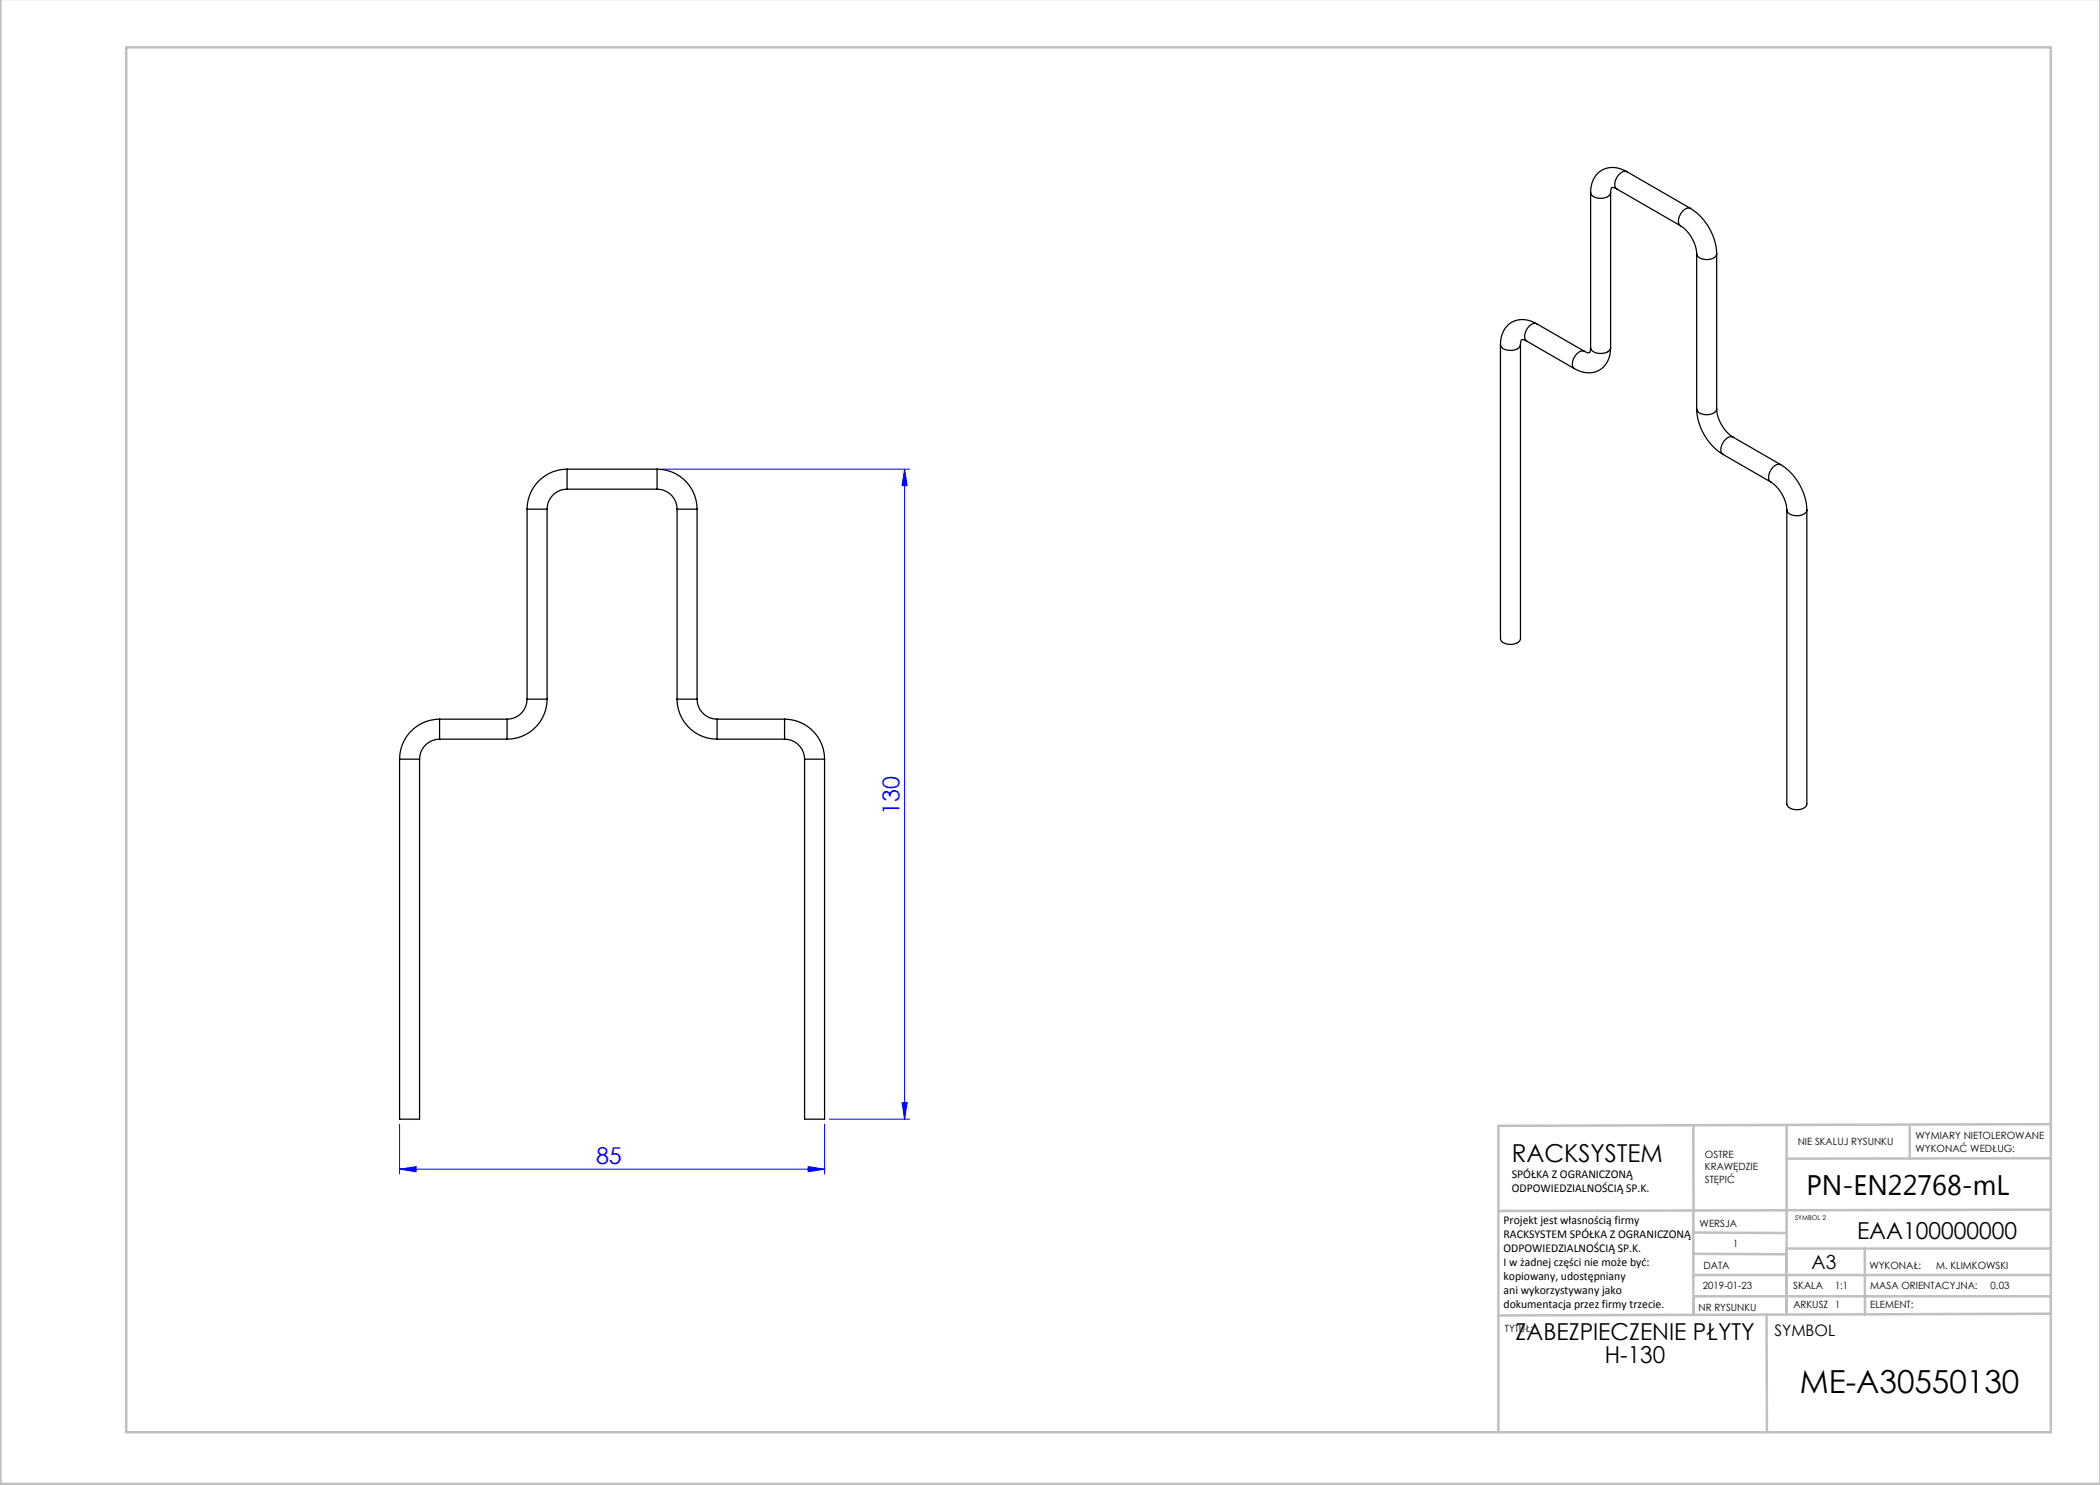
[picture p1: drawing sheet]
<svg xmlns="http://www.w3.org/2000/svg" width="420mm" height="297mm" viewBox="0 0 420 297" stroke-linecap="round" stroke-linejoin="round" font-family="sans-serif">
<path d="M132.4 93.8h49.5M180.9 93.8l.5 3.3h-1zM180.9 93.8v130M79.9 233.8l3.3-.5v1zM79.9 224.8v10M79.9 233.8h85M161.6 233.3l3.3 .5-3.3 .5zM164.9 224.8v10M165.9 223.8h16M180.4 220.5h1l-.5 3.3z" fill="none" stroke="#00f" stroke-width=".2"/>
<g fill="none" stroke="#c0c0c0" stroke-width=".5">
<path d="M.1 -.1v296.9h419.9M25.2 9.5h385v276.9h-385zM338.7 225.2v16.9M357.3 225v37.9M382 225.4v6.3M410.1 224.8l-110.4 .4v61.2M410.1 231.7h-52.8M338.7 259.3h71.5M338.7 255h71.5M338.7 250.8l18.6 .1M338.7 246.5l18.6 .1M338.7 242.1v20.9"/>
<path d="M373 249.7v13.2M410.1 241.9l-110.4 .3M410.2 249.7h-52.9v13.2M353.3 262.9l.1 23.5M410.2 262.7l-110.5 .4"/>
</g>
<g fill="#00f">
<path d="M79.9 233.8l3.3-.5v1zM161.6 233.3l3.3 .5-3.3 .5z"/>
<path d="M180.4 220.5h1l-.5 3.3zM180.9 93.8l.5 3.3h-1z"/>
</g>
<g fill="none" stroke="#000" stroke-width=".25">
<path d="M318.1 38.5a1.78 1.78 0 0 0 2.2 1.2l.5-.1a1.39 1.39 0 0 0 1.3-1.1M318.1 38.5v31M322.1 38.5v31M323.4 37.8l-1-.3a.9 .9 0 0 0-.3 1M323.4 37.8l12.7 7.3M325.4 34.3a4.5 4.5 0 0 0-5-.3 4.5 4.5 0 0 0-2.3 4.5M325.4 34.3a2.01 2.01 0 0 0-2.3 1.7l-.1 .4a1.3 1.3 0 0 0 .4 1.4M325.4 34.3l12.7 7.4M336.1 45.1a7.4 7.4 0 0 1 3.2 5.7M338.1 41.7a11.4 11.4 0 0 1 5.2 9.1M338.1 41.7a2.01 2.01 0 0 0-2.2 1.6l-.2 .4a1.3 1.3 0 0 0 .4 1.4M339.3 50.8v31"/>
<path d="M343.3 50.8a2.01 2.01 0 0 1-2.5 1.1l-.4-.1a1.3 1.3 0 0 1-1.1-1M343.3 50.8v31M300.1 68.9v58.8a1.78 1.78 0 0 0 2.2 1.2l.4-.1a1.39 1.39 0 0 0 1.4-1.1v-58.8M300.1 68.9a1.78 1.78 0 0 0 2.2 1.2l.4-.1a1.39 1.39 0 0 0 1.4-1.1M305.3 68.2l-.9-.3a.9 .9 0 0 0-.3 1M305.3 68.2l9.6 5.5M307.3 64.8a4.5 4.5 0 0 0-5-.3 4.5 4.5 0 0 0-2.2 4.4M307.3 64.8a2.01 2.01 0 0 0-2.2 1.6l-.1 .4a1.3 1.3 0 0 0 .3 1.4M307.3 64.8l9.6 5.5M316.9 70.3a2.02 2.02 0 0 0-2.2 1.6l-.2 .4a1.3 1.3 0 0 0 .4 1.4M318.1 69.5a.9 .9 0 0 1-.3 1.1l-.9-.3M318.1 69.5a1.78 1.78 0 0 0 2.2 1.2l.5-.1a1.39 1.39 0 0 0 1.3-1.1"/>
<path d="M322.1 69.5a4.5 4.5 0 0 1-2.2 4.5 4.5 4.5 0 0 1-5-.3M113.4 97.8a4 4 0 0 0-4 4M113.4 93.8a8 8 0 0 0-8 8M113.4 93.8v4M113.4 93.8h18M113.4 97.8h18M131.4 97.8a4 4 0 0 1 4 4M131.4 93.8a8 8 0 0 1 8 8M131.4 93.8v4M339.3 81.8a11.4 11.4 0 0 0 5.3 9.1M339.3 81.8a1.94 1.94 0 0 0 2.4 1.1l.5-.1a1.38 1.38 0 0 0 1.1-1M343.3 81.8a7.4 7.4 0 0 0 3.3 5.6"/>
<path d="M344.6 90.9l9.5 5.5M346.6 87.4l9.5 5.5a11.4 11.4 0 0 1 5.3 9.1M346.6 87.4a2.01 2.01 0 0 0-2.2 1.6l-.2 .5a1.3 1.3 0 0 0 .4 1.4M354.1 96.4a7.4 7.4 0 0 1 3.3 5.6M356.1 92.9a2.01 2.01 0 0 0-2.2 1.6l-.1 .5a1.3 1.3 0 0 0 .3 1.4M105.4 101.8h4M105.4 101.8v38M109.4 101.8v38M135.4 101.8h4M135.4 101.8v38M139.4 101.8v38M357.4 102v58.8a1.94 1.94 0 0 0 2.4 1.1l.4-.1a1.38 1.38 0 0 0 1.2-1v-58.8"/>
<path d="M361.4 102a2.01 2.01 0 0 1-2.6 1.1l-.4-.1a1.3 1.3 0 0 1-1-1M105.4 139.8a4 4 0 0 1-4 4M105.4 139.8h4M109.4 139.8a8 8 0 0 1-8 8M135.4 139.8a8 8 0 0 0 8 8M135.4 139.8h4M139.4 139.8a4 4 0 0 0 4 4M79.9 151.8v72h4v-72M79.9 151.8h4M87.9 147.8a4 4 0 0 0-4 4M87.9 143.8a8 8 0 0 0-8 8M87.9 143.8v4"/>
<path d="M87.9 143.8h13.5M87.9 147.8h13.5M101.4 143.8v4M143.4 143.8v4M143.4 143.8h13.5M143.4 147.8h13.5M156.9 147.8a4 4 0 0 1 4 4M156.9 143.8a8 8 0 0 1 8 8M156.9 143.8v4M160.9 151.8v72h4v-72M160.9 151.8h4"/>
</g>
<text font-size="6.3" x="360" y="278.5">ME-A30550130</text>
<text font-size="5.6" x="361.3" y="239.1">PN-EN22768-mL</text>
<text font-size="4.9" x="302.4" y="232.4">RACKSYSTEM</text>
<g font-size="4.7" fill="#00f">
<text x="179.9" y="163" transform="rotate(-90 179.9 163)">130</text>
<text x="119.2" y="232.8">85</text>
</g>
<g font-size="4.7">
<text x="371.4" y="247.8">EAA100000000</text>
<text x="303.1" y="268.1">ZABEZPIECZENIE PŁYTY</text>
<text x="321" y="272.6">H-130</text>
</g>
<text font-size="3.9" x="362.3" y="253.8">A3</text>
<text font-size="3.2" x="354.9" y="267.2">SYMBOL</text>
<g font-size="2.4">
<text x="302.4" y="235.6">SPÓŁKA Z OGRANICZONĄ</text>
<text x="302.4" y="238.4">ODPOWIEDZIALNOŚCIĄ SP.K.</text>
<text x="300.7" y="244.7">Projekt jest własnością firmy</text>
<text x="300.7" y="247.5">RACKSYSTEM SPÓŁKA Z OGRANICZONĄ</text>
<text x="300.7" y="250.3">ODPOWIEDZIALNOŚCIĄ SP.K.</text>
<text x="300.7" y="253.1">I w żadnej części nie może być:</text>
<text x="300.7" y="256">kopiowany, udostępniany</text>
<text x="300.7" y="258.8">ani wykorzystywany jako</text>
<text x="300.7" y="261.6">dokumentacja przez firmy trzecie.</text>
</g>
<g font-size="2">
<text x="383.1" y="227.9">WYMIARY NIETOLEROWANE</text>
<text x="341" y="231.6">OSTRE</text>
<text x="359.5" y="228.9">NIE SKALUJ RYSUNKU</text>
<text x="383.1" y="230.4">WYKONAĆ WEDŁUG:</text>
<text x="341" y="234.1">KRAWĘDZIE</text>
<text x="341" y="236.6">STĘPIĆ</text>
<text x="339.9" y="245.4">WERSJA</text>
<text x="346.6" y="249.5">1</text>
<text x="340.6" y="257.7">2019-01-23</text>
<text x="340.7" y="253.8">DATA</text>
<text x="358.7" y="257.7">SKALA</text>
<text x="367" y="257.7">1:1</text>
<text x="373.9" y="253.8">WYKONAŁ:</text>
<text x="374.1" y="257.7">MASA ORIENTACYJNA:</text>
<text x="387.2" y="253.8">M. KLIMKOWSKI</text>
<text x="398.1" y="257.7">0.03</text>
<text x="339.7" y="262.3">NR RYSUNKU</text>
<text x="358.7" y="261.7">ARKUSZ 1</text>
<text x="374.1" y="261.7">ELEMENT:</text>
<text x="301" y="266.4">TYTUŁ:</text>
</g>
<text font-size="1.3" x="359" y="244">SYMBOL 2</text>
</svg>
